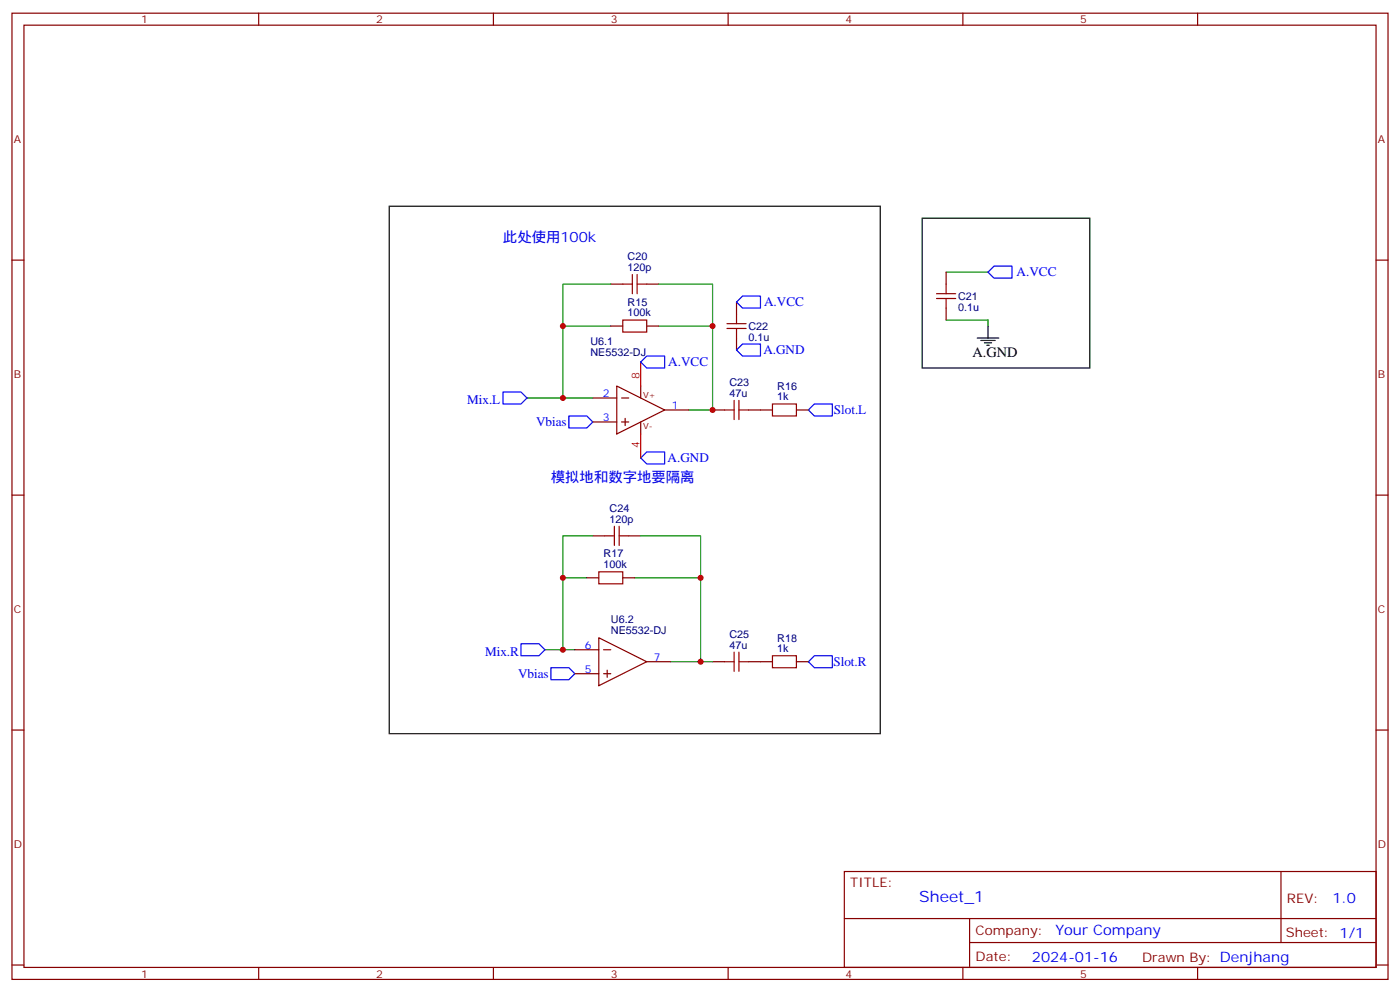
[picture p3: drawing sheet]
<svg xmlns="http://www.w3.org/2000/svg" width="412mm" height="292mm" viewBox="0 0 412 292" stroke-linecap="round" stroke-linejoin="round" font-family="sans-serif">
<g fill="none" stroke="#870000" stroke-width=".35">
<path d="M3.5 3.9h405.4v284.3h-405.4zM7.1 7.4h398.2v277.3h-398.2zM76.2 3.9v3.5M145.3 3.9v3.5M214.5 3.9v3.5M283.6 3.9v3.5M352.8 3.9v3.5M3.5 76.6h3.6M405.3 76.6h3.6M179.9 83.6h3.5M179.9 96h3.5M190.5 83.6h3.5"/>
<path d="M190.5 96h3.5M217 88.9v3.5M217 99.5v3.5M278.7 80.1v3.5M278.7 90.7v3.5M174.6 117.1h7.1M181.7 113.6l14.1 7-14.1 7.1zM183.1 117.1h2.1M188.7 113.6v3.5M174.6 124.2h7.1M183.1 124.2h2.1M184.1 123.1v2.1"/>
<path d="M188.7 124.2v3.5M195.8 120.6h7M209.9 120.6h3.5M220.5 120.6h7M234.6 120.6h3.5M3.5 145.7h3.6M174.6 157.7h3.6M185.2 157.7h3.5M405.3 145.7h3.6M172.9 170h3.5M183.4 170h3.6M169.3 191.2h7.1"/>
<path d="M169.3 198.3h7.1M176.4 187.7l14.1 7-14.1 7.1zM177.8 191.2h2.1M177.8 198.3h2.1M178.9 197.2v2.1M190.5 194.7h7.1M209.9 194.7h3.5M220.5 194.7h7M234.6 194.7h3.5M3.5 214.8h3.6M405.3 214.8h3.6M248.7 256.5h156.6v28.2h-156.6z"/>
<path d="M377.3 256.5v20.9M248.7 270.3h156.5M285.6 277.4h119.6M285.6 270.3v14.1M3.5 284h3.6M76.2 284.7v3.5M145.3 284.7v3.5M214.5 284.7v3.5M283.6 284.7v3.5M352.8 284.7v3.5M405.3 284h3.6"/>
</g>
<path d="M114.7 60.7h144.6v155.2h-144.6zM271.6 64.2h49.4v44.1h-49.4zM287.9 99.5h6.3M291 96v3.5M288.9 100.2h4.3M290 100.9h2.1M290.7 101.6h.7" fill="none" stroke="#000" stroke-width=".35"/>
<g fill="none" stroke="#008700" stroke-width=".35">
<path d="M179.9 96h-14.1v21.1M179.9 83.6h-14.1v12.4M194 96h15.9v24.6h-7.1M194 83.6h15.9v12.4M278.7 94.2h12.3v1.8M278.7 80.1h12.3M155.2 117.1h19.4M174.6 157.7h-8.8v12.3M188.7 157.7h17.7v12.3M172.9 170h-7.1v21.2M187 170h19.4v24.7h-8.8M160.5 191.2h8.8"/>
<path d="M206.4 194.7h3.5"/>
</g>
<g fill="none" stroke="#a10000" stroke-width=".35">
<path d="M183.4 94.2h7.1v3.5h-7.1zM183.4 83.6h2.9M186.3 80.8v5.6M187.7 83.6h2.8M187.7 80.8v5.6M214.1 96.7h5.7M214.1 95.2h5.7M217 92.4v2.8M217 96.7v2.8M275.9 87.8h5.6M275.9 86.4h5.6M278.7 83.6v2.8"/>
<path d="M278.7 87.8v2.9M216.3 117.8v5.7M217.7 117.8v5.7M227.5 118.9h7.1v3.5h-7.1zM213.4 120.6h2.9M217.7 120.6h2.8M178.2 157.7h2.8M181 154.9v5.6M182.4 157.7h2.8M182.4 154.9v5.6M176.4 168.3h7v3.5h-7zM213.4 194.7h2.9"/>
<path d="M216.3 191.9v5.7M217.7 194.7h2.8M217.7 191.9v5.7M227.5 193h7.1v3.5h-7.1z"/>
</g>
<path d="M218.7 87.1h5.3v3.6h-5.3l-1.7-1.8zM291 80.1l1.8-1.8h5.3v3.5h-5.3zM148.2 115.4h5.3l1.7 1.7-1.7 1.8h-5.3zM190.5 104.8h5.3v3.5h-5.3l-1.8-1.8zM217 103l1.7-1.8h5.3v3.6h-5.3zM239.9 118.9h5.3v3.5h-5.3l-1.8-1.8zM167.6 122.4h5.3l1.7 1.8-1.7 1.7h-5.3zM188.7 134.8l1.8-1.8h5.3v3.5h-5.3zM153.5 189.4h5.2l1.8 1.8-1.8 1.8h-5.2zM162.3 196.5h5.3l1.7 1.8-1.7 1.7h-5.3zM239.9 193h5.3v3.5h-5.3l-1.8-1.8z" fill="none" stroke="#00f" stroke-width=".35"/>
<path d="M188.7 106.5v7.1M188.7 127.7v7.1" fill="none" stroke="#f00" stroke-width=".35"/>
<g fill="#c00">
<circle cx="209.9" cy="120.6" r=".88"/>
<circle cx="206.4" cy="194.7" r=".88"/>
<circle cx="209.9" cy="96" r=".88"/>
<circle cx="206.4" cy="170" r=".88"/>
<circle cx="165.8" cy="117.1" r=".88"/>
<circle cx="165.8" cy="96" r=".88"/>
<circle cx="165.8" cy="191.2" r=".88"/>
<circle cx="165.8" cy="170" r=".88"/>
</g>
<text font-size="4.6" fill="#00f" x="270.8" y="265.5">Sheet_1</text>
<g font-size="4.2" fill="#00f">
<text x="148.2" y="71.3">此处使用100k</text>
<text x="162.3" y="141.8">模拟地和数字地要隔离</text>
<text x="392.5" y="265.7">1.0</text>
<text x="310.9" y="275.3">Your Company</text>
<text x="304" y="283.1">2024-01-16</text>
</g>
<text font-size="4.2" x="286.5" y="105.1">A.GND</text>
<g font-size="3.9" fill="#00f">
<text x="299.5" y="81.3">A.VCC</text>
<text x="225.1" y="90.2">A.VCC</text>
<text x="196.9" y="107.8">A.VCC</text>
<text x="224.9" y="104.3">A.GND</text>
<text x="137.6" y="118.9">Mix.L</text>
<text x="157.9" y="125.4">Vbias</text>
<text x="245.6" y="121.9">Slot.L</text>
<text x="196.6" y="136">A.GND</text>
<text x="142.9" y="193">Mix.R</text>
<text x="245.5" y="196">Slot.R</text>
<text x="152.6" y="199.5">Vbias</text>
</g>
<g font-size="3.9" fill="#800">
<text x="250.5" y="261.1">TITLE:</text>
<text x="379.1" y="265.7">REV:</text>
<text x="287.4" y="275.3">Company:</text>
<text x="378.7" y="275.9">Sheet: 1/1</text>
<text x="287.4" y="282.9">Date:</text>
<text x="336.4" y="283">Drawn By: Denjhang</text>
</g>
<g font-size="3.2" fill="#800">
<text x="41.6" y="6.9">1</text>
<text x="110.8" y="6.9">2</text>
<text x="179.9" y="6.9">3</text>
<text x="249.1" y="6.9">4</text>
<text x="318.2" y="6.9">5</text>
<text x="4.1" y="42">A</text>
<text x="405.9" y="42">A</text>
<text x="4.1" y="111.1">B</text>
<text x="405.9" y="111.1">B</text>
<text x="4.1" y="180.3">C</text>
<text x="405.9" y="180.3">C</text>
<text x="4.1" y="249.4">D</text>
<text x="405.9" y="249.4">D</text>
<text x="41.6" y="287.7">1</text>
<text x="110.8" y="287.7">2</text>
<text x="179.9" y="287.7">3</text>
<text x="249.1" y="287.7">4</text>
<text x="318.2" y="287.7">5</text>
</g>
<g font-size="3.2" fill="#000080">
<text x="184.9" y="76.6">C20</text>
<text x="184.9" y="79.7">120p</text>
<text x="184.9" y="89.9">R15</text>
<text x="282.2" y="88.3">C21</text>
<text x="184.9" y="93.1">100k</text>
<text x="282.2" y="91.4">0.1u</text>
<text x="173.9" y="101.6">U6.1</text>
<text x="220.5" y="100.3">0.1u</text>
<text x="220.5" y="97.1">C22</text>
<text x="173.9" y="104.8">NE5532-DJ</text>
<text x="214.9" y="113.6">C23</text>
<text x="214.9" y="116.8">47u</text>
<text x="229" y="117.8">1k</text>
<text x="229" y="114.8">R16</text>
<text x="179.6" y="153.8">120p</text>
<text x="179.6" y="150.6">C24</text>
<text x="177.8" y="167.2">100k</text>
<text x="177.8" y="164">R17</text>
<text x="180" y="183.3">U6.2</text>
<text x="180" y="186.5">NE5532-DJ</text>
<text x="214.9" y="190.9">47u</text>
<text x="214.9" y="187.7">C25</text>
<text x="229" y="191.9">1k</text>
<text x="229" y="188.8">R18</text>
</g>
<g font-size="3.2" fill="#f00">
<text x="188.4" y="111.5" transform="rotate(-90 188.4 111.5)">8</text>
<text x="188.4" y="131.8" transform="rotate(-90 188.4 131.8)">4</text>
</g>
<g font-size="3.2" fill="#00f">
<text x="177.5" y="116.8">2</text>
<text x="177.5" y="123.8">3</text>
<text x="197.9" y="120.3">1</text>
<text x="172.3" y="190.9">6</text>
<text x="172.3" y="197.9">5</text>
<text x="192.6" y="194.4">7</text>
</g>
<g font-size="2.5" fill="#800">
<text x="189.4" y="117.1">V+</text>
<text x="189.4" y="126.3">V-</text>
</g>
</svg>
